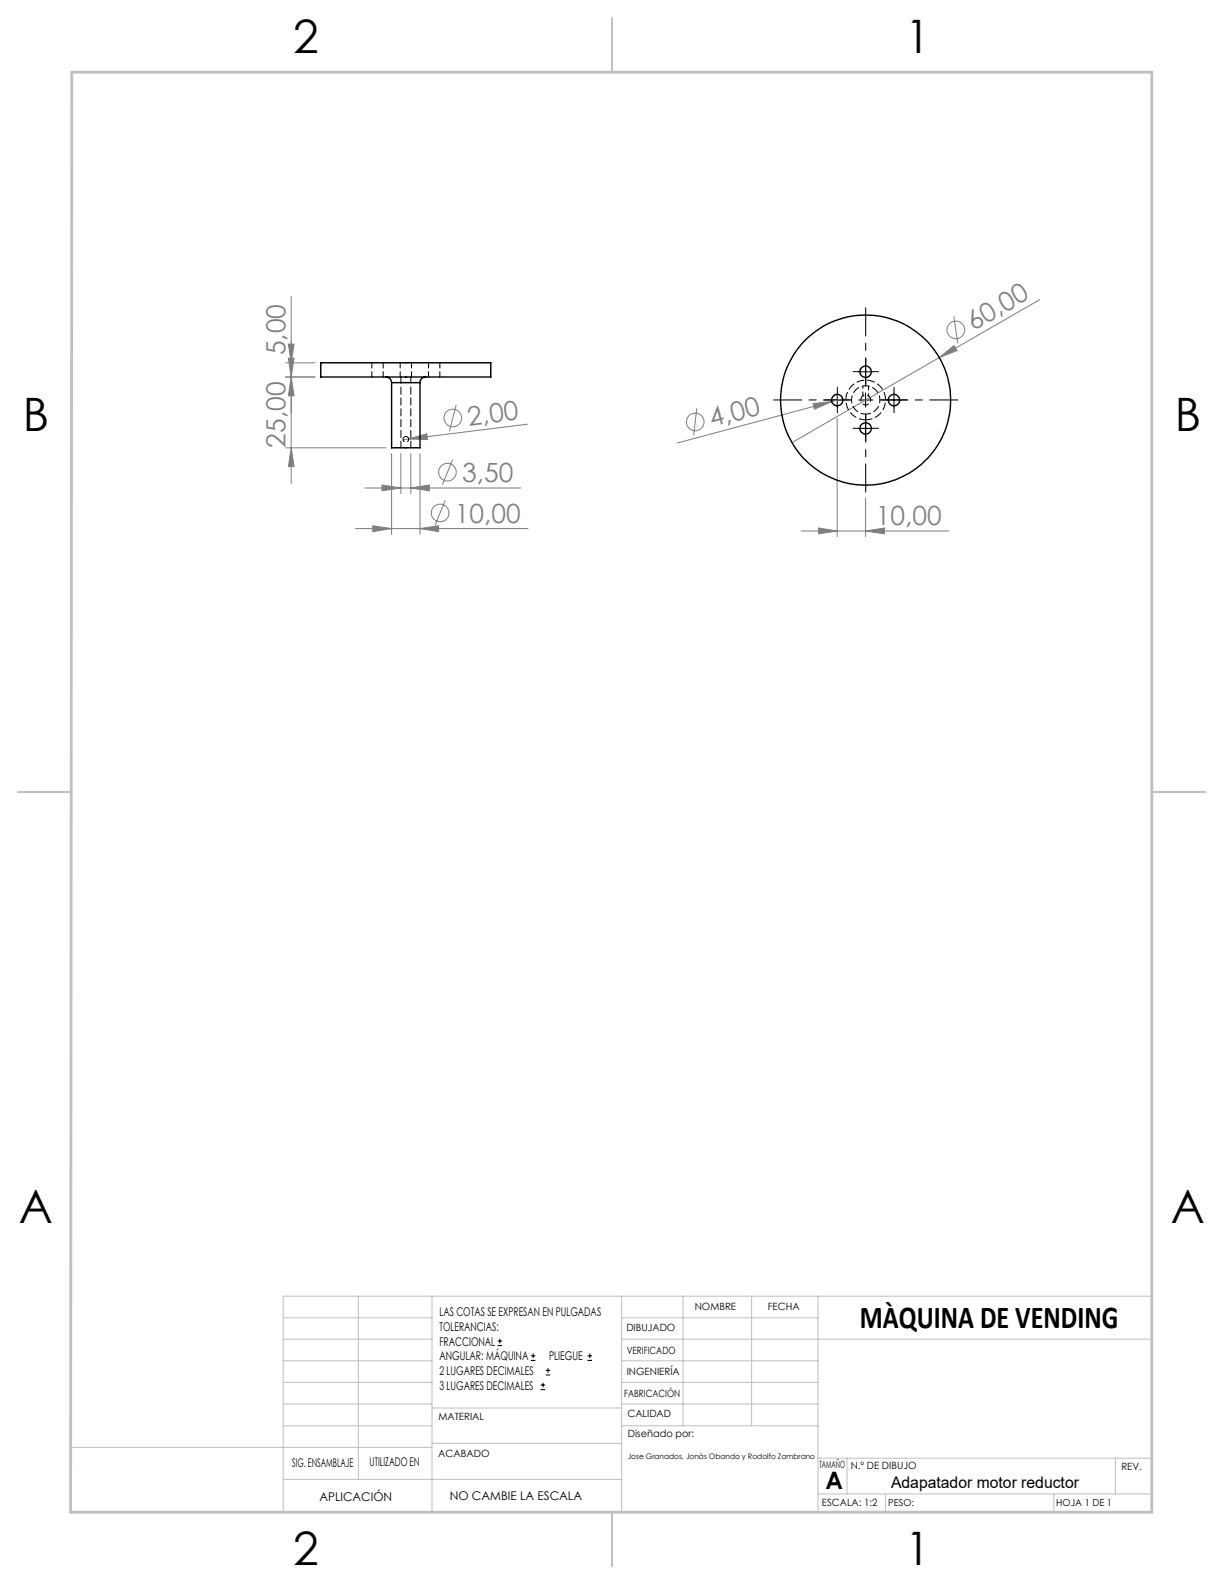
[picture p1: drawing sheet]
<svg xmlns="http://www.w3.org/2000/svg" width="216mm" height="279mm" viewBox="0 0 216 279" stroke-linecap="round" stroke-linejoin="round" font-family="sans-serif">
<g fill="none" stroke="#c0c0c0" stroke-width=".18">
<path d="M50 232.4h26.2M50 236.2h26.2M63.2 228.6v32.3M76.2 228.6v38.1M109.6 228.6v38.1M109.6 232.4h34.7M109.6 236.2h93.6M120.5 228.6v22.9M132.6 228.6v22.9M144.3 228.6v38.1M203.2 228.6h-153.2v38.1M12.5 255.3h63.7"/>
<path d="M50 243.8h26.2M50 251.5h26.2M50 240h26.2M50 247.7h26.2M76.2 254.6h33.4M76.2 248.4h33.4M109.6 243.8h34.7M109.6 251.5h34.7M109.6 240h34.7M109.6 247.7h34.7M144.3 257.2h58.9M149.4 257.2v6.3"/>
<path d="M196.7 257.2v6.3M50 260.9h59.6M144.3 263.5h58.9M156.2 263.5v3.2M185.9 263.5v3.2"/>
</g>
<path d="M108 3.2v9.5M3.1 139.7h9.6M203.2 139.7h9.5M108 266.7v9.6" fill="none" stroke="#c0c0c0" stroke-width=".25"/>
<path d="M12.7 12.7h190.5v254h-190.7z" fill="none" stroke="#c0c0c0" stroke-width=".5"/>
<g fill="none" stroke="#808080" stroke-width=".18">
<path d="M51.4 52.3v33M168.2 55.8l.7 4.8M183.4 52.8l-17.7 10.3M50.4 79h17.7M50.4 66.5h5.2M50.4 64h5.2M50.9 63.2h1l-.5 3.3zM50.9 60.7h1l-.5 3.3zM51.4 79l.5 3.3h-1zM51.4 66.5l.5 3.3h-1zM72.1 77.4l3.2-.9 .1 1zM72.1 77.4l-1 .2"/>
<path d="M80.5 71.4l-1.2 4.7M93 74.8l-20.9 2.6M122.9 72l-.6 4.8M143.4 71.2l3.3-.4-3 1.4zM146.7 70.8l-27.2 7.3M147.7 73.8v20.9M148.7 70.3l-2 .5M165.7 63.1l2.6-2.1 .5 .8zM165.7 63.1l-26 15M62.7 93.2h30.4M64.3 86.1h27.5M65.8 92.7l3.3 .5-3.3 .6z"/>
<path d="M67.4 85.5l3.3 .6-3.3 .5zM69.1 80v14.3M70.7 80v7.1M72.5 86.1l3.2-.6v1.1zM72.5 80v7.1M74.1 93.2l3.3-.5v1.1zM74.1 80v14.3M78.5 88.3l-1.8 4.4M79.8 81.1l-1.8 4.4M141.3 93.7h26.1M144.4 93.1l3.3 .6-3.3 .5zM152.7 93.7l3.3-.6v1.1z"/>
<path d="M152.7 87.8v6.9"/>
<circle cx="168.6" cy="58.2" r="1.56"/>
<circle cx="79.9" cy="73.7" r="1.55"/>
<circle cx="122.6" cy="74.4" r="1.56"/>
<circle cx="77.6" cy="90.5" r="1.55"/>
<circle cx="78.9" cy="83.3" r="1.55"/>
</g>
<path d="M150.2 70.6h-13.7M152.7 68.1v-13.8M152.7 73.1v13.7M155.2 70.6h13.8" fill="none" stroke="#000" stroke-width=".18" stroke-dasharray="15.2 1.3 1.3 1.3" stroke-dashoffset="10.3"/>
<g fill="none" stroke="#000" stroke-width=".18" stroke-dasharray="15.2 1.3 1.3 1.3">
<path d="M146.5 70.6h-1M147.7 69.3v-1M147.7 71.8v1M149 70.6h1M151.5 75.6h-1M151.5 65.6h-1M152.7 74.3v-1M152.7 76.8v1M152.7 64.3v-1M152.7 66.8v1M154 75.6h1M154 65.6h1"/>
<path d="M156.5 70.6h-1M157.7 69.3v-1M157.7 71.8v1M159 70.6h1"/>
</g>
<path d="M146.4 70.6h2.5M147.7 69.3v2.5M151.4 70.6h2.6M151.4 75.6h2.6M151.4 65.6h2.6M152.7 64.3v2.5M152.7 69.3v2.5M152.7 74.3v2.5M156.4 70.6h2.5M157.7 69.3v2.5" fill="none" stroke="#000" stroke-width=".18"/>
<g fill="#808080">
<path d="M72.1 77.4l3.2-.9 .1 1z"/>
<path d="M143.4 71.2l3.3-.4-3 1.4z"/>
<path d="M165.7 63.1l2.6-2.1 .5 .8z"/>
<path d="M74.1 93.2l3.3-.5v1.1zM65.8 92.7l3.3 .5-3.3 .6z"/>
<path d="M144.4 93.1l3.3 .6-3.3 .5zM152.7 93.7l3.3-.6v1.1zM67.4 85.5l3.3 .6-3.3 .5zM72.5 86.1l3.2-.6v1.1z"/>
<path d="M51.4 79l.5 3.3h-1zM50.9 63.2h1l-.5 3.3z"/>
<path d="M50.9 60.7h1l-.5 3.3zM51.4 66.5l.5 3.3h-1z"/>
</g>
<g fill="none" stroke="#000" stroke-width=".25">
<path d="M56.6 64h30v2.5h-30zM68.1 66.5a.96 .96 0 0 1 1 1M69.1 67.5v11.5h5v-11.5M69.1 67.5h5M75.1 66.5a.96 .96 0 0 0-1 1"/>
<circle cx="147.7" cy="70.6" r="1"/>
<circle cx="152.7" cy="75.6" r="1"/>
<circle cx="152.7" cy="65.6" r="1.01"/>
<circle cx="152.7" cy="70.6" r="15"/>
<circle cx="157.7" cy="70.6" r="1.01"/>
</g>
<path d="M152.7 71.4a.87 .87 0 0 0 .8-1.2 .87 .87 0 0 0-1.5-.2 .87 .87 0 0 0 .5 1.4h.2" fill="none" stroke="#000" stroke-width=".18" stroke-dasharray="1.3 .6" stroke-dashoffset=".7"/>
<path d="M152.7 73.1a2.5 2.5 0 0 1-2.2-3.7 2.5 2.5 0 0 1 4.3-.3 2.5 2.5 0 0 1-1.8 3.9l-.3 .1" fill="none" stroke="#000" stroke-width=".18" stroke-dasharray="1.3 .6" stroke-dashoffset=".4"/>
<path d="M70.7 66.5v12.5M72.5 79v-12.5M152.7 74.1a3.5 3.5 0 0 0 3.1-5.2 3.5 3.5 0 0 0-6-.3 3.5 3.5 0 0 0 2.6 5.4l.3 .1" fill="none" stroke="#000" stroke-width=".18" stroke-dasharray="1.3 .6" stroke-dashoffset=".1"/>
<path d="M152.2 68.1v1.7M153.2 69.8v-1.7" fill="none" stroke="#000" stroke-width=".18" stroke-dasharray="1.3 .6" stroke-dashoffset=".9"/>
<path d="M69.1 67.5h5M71.6 77a.5 .5 0 0 0-.4 .7 .5 .5 0 0 0 .8 .1 .5 .5 0 0 0-.4-.8" fill="none" stroke="#000" stroke-width=".18" stroke-dasharray="1.3 .6"/>
<path d="M65.6 64v2.5M67.6 66.5v-2.5M70.6 64v2.5M72.6 66.5v-2.5M75.6 64v2.5M77.6 66.5v-2.5" fill="none" stroke="#000" stroke-width=".18" stroke-dasharray="1.3 .6" stroke-dashoffset=".3"/>
<g fill="none" stroke="#000" stroke-width=".18">
<path d="M87.8 237.3h.8M87.8 236.5h.8M88.2 236.1v.9M93.6 240h.8M93.6 239.1h.8M94.1 238.7v.8M103.6 240h.8M103.6 239.1h.8M104 238.7v.8M95.4 245.1h.8M95.4 244.3h.8M95.8 243.9v.8"/>
<path d="M96.3 242.5h.7M96.3 241.7h.7M96.7 241.3v.8"/>
</g>
<g font-size="8.1">
<text x="51.7" y="9.3">2</text>
<text x="159.7" y="9.3">1</text>
<text x="4" y="76">B</text>
<text x="207.2" y="76">B</text>
<text x="3.3" y="215.7">A</text>
<text x="206.5" y="215.7">A</text>
<text x="51.7" y="276">2</text>
<text x="159.7" y="276">1</text>
</g>
<text font-size="5.6" x="151.7" y="234.3">MÀQUINA DE VENDING</text>
<g font-size="4.7" fill="#808080">
<text x="171.7" y="58.4" transform="rotate(-30 171.7 58.4)">60,00</text>
<text x="50.4" y="62.7" transform="rotate(-90 50.4 62.7)">5,00</text>
<text x="82.6" y="75.1" transform="rotate(-7 82.6 75.1)">2,00</text>
<text x="125.6" y="75.4" transform="rotate(-15 125.6 75.4)">4,00</text>
<text x="50.4" y="79" transform="rotate(-90 50.4 79)">25,00</text>
<text x="81.5" y="85">3,50</text>
<text x="80.2" y="92.2">10,00</text>
<text x="154.5" y="92.6">10,00</text>
</g>
<text font-size="4.2" x="145.6" y="262.7">A</text>
<text font-size="2.8" x="157.2" y="262.5">Adapatador motor reductor</text>
<g font-size="2.1">
<text x="77.5" y="232.2">LAS COTAS SE EXPRESAN EN PULGADAS</text>
<text x="77.5" y="234.7">TOLERANCIAS:</text>
<text x="77.5" y="237.3">FRACCIONAL</text>
<text x="77.5" y="239.9">ANGULAR: MÁQUINA</text>
<text x="96.9" y="239.9">PLIEGUE</text>
<text x="77.5" y="242.5">2 LUGARES DECIMALES</text>
<text x="77.5" y="245.1">3 LUGARES DECIMALES</text>
<text x="51.5" y="258.7">SIG. ENSAMBLAJE</text>
<text x="65.2" y="258.6">UTILIZADO EN</text>
<text x="56.3" y="264.8">APLICACIÓN</text>
<text x="79.3" y="264.6">NO CAMBIE LA ESCALA</text>
</g>
<g font-size="1.8">
<text x="122.5" y="231.1">NOMBRE</text>
<text x="135.4" y="231.1">FECHA</text>
<text x="110.5" y="234.8">DIBUJADO</text>
<text x="110.5" y="238.9">VERIFICADO</text>
<text x="110.6" y="242.5">INGENIERÍA</text>
<text x="77.3" y="250.5">MATERIAL</text>
<text x="110.1" y="246.4">FABRICACIÓN</text>
<text x="110.7" y="250">CALIDAD</text>
<text x="77.3" y="257">ACABADO</text>
<text x="110.7" y="253.5">Diseñado por:</text>
<text x="144.5" y="258.9">TAMAÑO</text>
<text x="150.1" y="259.1">N.º DE DIBUJO</text>
<text x="197.8" y="259.2">REV.</text>
<text x="145" y="265.7">ESCALA: 1:2</text>
</g>
<g font-size="1.7">
<text x="156.7" y="265.7">PESO:</text>
<text x="186.3" y="265.7">HOJA 1 DE 1</text>
</g>
<text font-size="1.3" x="110.7" y="257.4">Jose Granados, Jonàs Obando y Rodolfo Zambrano</text>
</svg>
